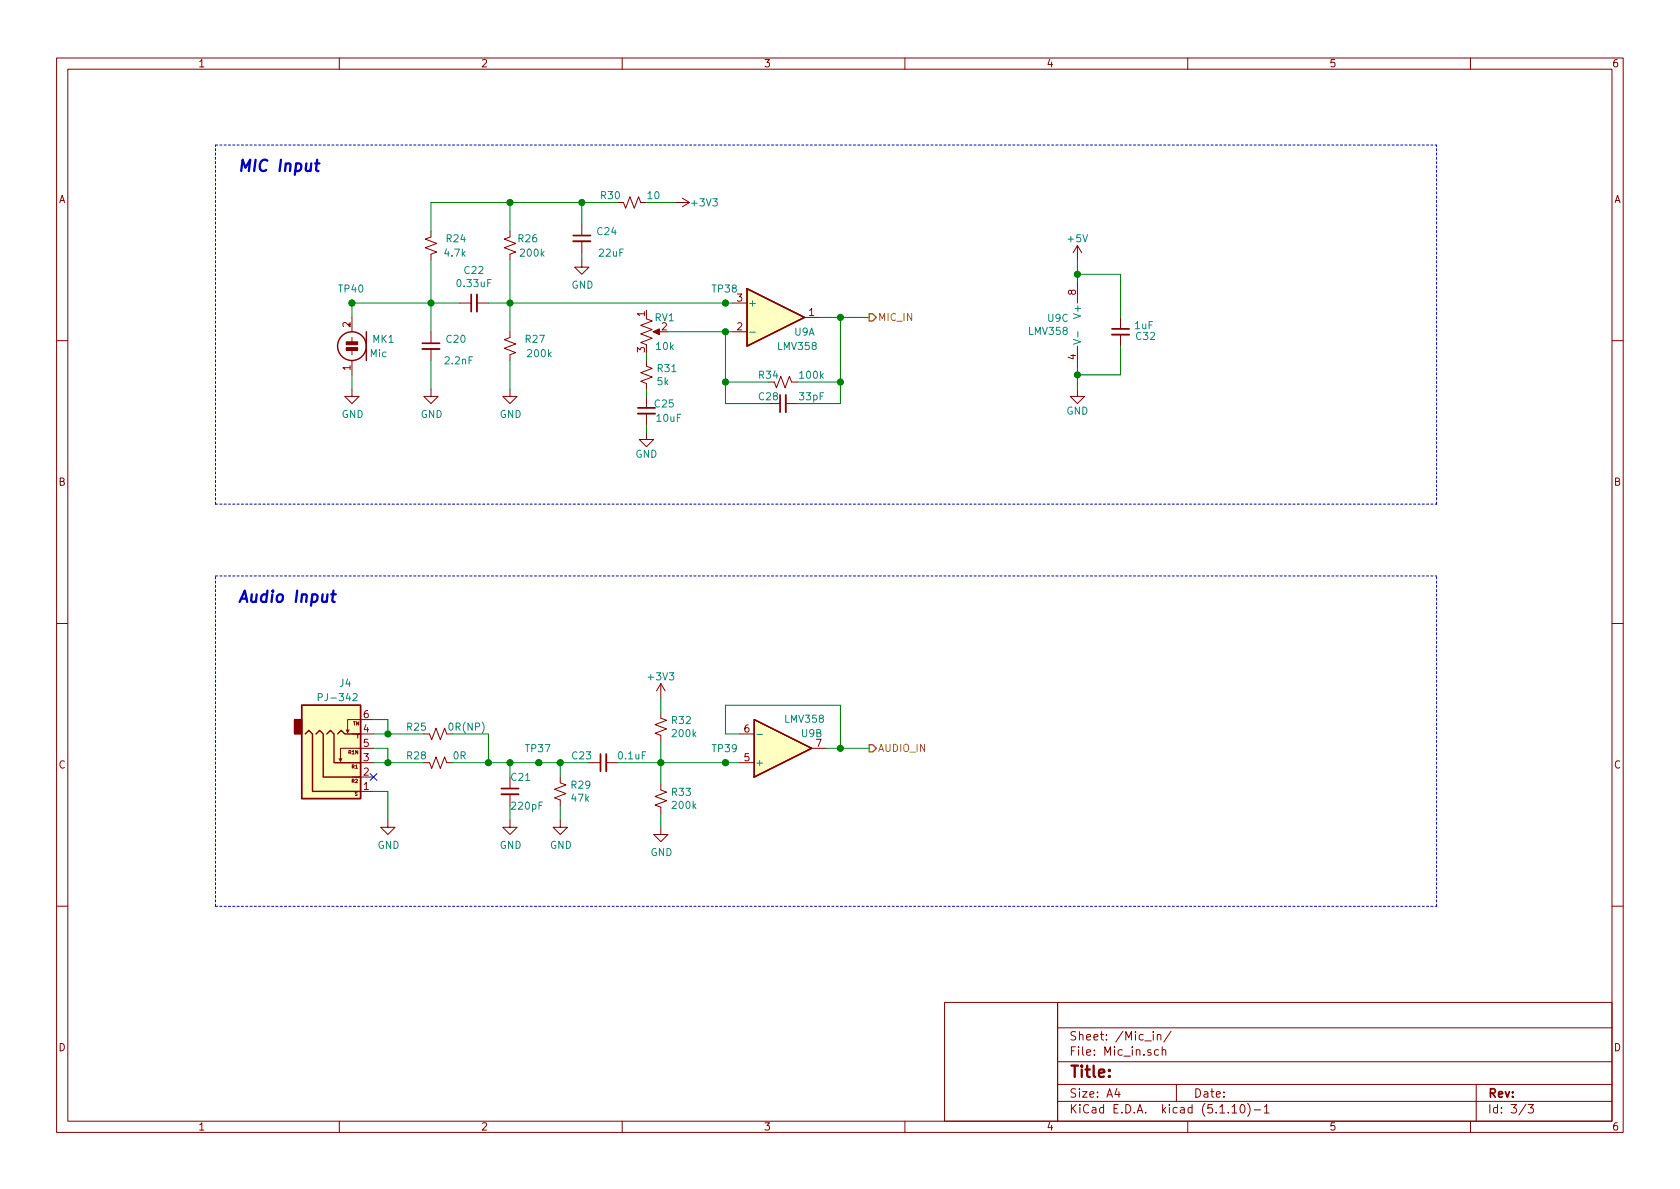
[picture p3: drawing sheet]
<svg xmlns="http://www.w3.org/2000/svg" width="297mm" height="210mm" viewBox="0 0 297 210" stroke-linecap="round" stroke-linejoin="round" font-family="sans-serif">
<g fill="none" stroke="#840000" stroke-width=".18">
<path d="M10 10.3h277v189.9h-277zM12 12.2h273v186.1h-273zM60 10.3v1.9M110 10.3v1.9M160 10.3v1.9M210 10.3v1.9M260 10.3v1.9M102.9 39.6v2.1M109.2 35.8h1l.4 1 .8-2 .7 2 .8-2 .4 1h1M119.4 35.8h2.5M120.6 35l1.3 .8M121.9 35.8l-1.3 .8"/>
<path d="M62.2 53.6h.1M62.2 56.1v2.6M62.2 59.7v.7M76.2 40.9v1l-1 .4 2 .7-2 .8 2 .8-1 .4v1M76.2 58.7v2M81.3 53.6h2M84.3 53.6h2.1M90.2 58.7v1l-1 .4 2 .7-2 .8 2 .8-1 .3v1M90.2 40.9v1l-1 .4 2 .7-2 .8 2 .8-1 .4v1M102.9 46v1.2h1.2l-1.2 1.3-1.3-1.3h1.3M102.9 42.7v2M114.3 56.4l1 .4-2 .7 2 .8-2 .7 2 .8-2 .8 1 .4"/>
<path d="M115.8 58.7h1M128.3 53.6h.1M129.5 58.7h2.6M129.5 53.6h2.6M142.2 56.1h2.6M190.5 43.4v2.6M190.5 49.8v3.8M190.5 43.4l-.8 1.3M190.5 43.4l.8 1.3M198.1 56.1v2.1M198.1 59.2v2M10 60.2h2"/>
<path d="M62.2 68.8v1.3h1.3l-1.3 1.3-1.2-1.3h1.2M62.2 62v.7M62.2 63.7v2.6M76.2 68.8v1.3h1.3l-1.3 1.3-1.3-1.3h1.3M76.2 61.7v2M90.2 68.8v1.3h1.2l-1.2 1.3-1.3-1.3h1.3M114.3 63.7v1.1l1 .3-2 .8 2 .8-2 .7 1 .4v1M114.3 76.4v1.3h1.3l-1.3 1.3-1.3-1.3h1.3M114.3 70.1v2M114.3 73.1v2.1M136.9 67.6l.4 1 .7-2.1 .8 2.1 .8-2.1 .4 1.1h1M138.9 71.4h2.1"/>
<path d="M190.5 68.8v1.3h-1.3l1.3 1.3 1.3-1.3h-1.3M190.5 61.2v3.8M285 60.2h2M10 110.3h2M285 110.3h2M60.5 134.1l-.3 .5M61.7 129l-.2 .5M62.2 134.9h3.8M62.2 129.8h3.8M62.2 137.4h3.8M62.2 139.9h3.8M66 127.2h-4.5v2.3l-.3-.5"/>
<path d="M66 132.3h-5.8v2.3l-.3-.5M74.9 134.9h1l.4 1 .8-2 .8 2 .7-2 .4 1h1M74.9 129.8h1l.4 1 .8-2 .8 2 .7-2 .4 1h1M90.2 137.4v2M95.2 134.9h.1M99.1 137.4v1l1 .4-2.1 .8 2.1 .7-2.1 .8 1.1 .4v1M104.1 134.9h2.1M107.2 134.9h2M116.8 126v1l1.1 .4-2.1 .7 2.1 .8-2.1 .8 1 .3v1.1M116.8 138.7v1l1.1 .4-2.1 .7 2.1 .8-2.1 .8 1 .3v1.1M116.8 120.9v2.5M116.8 120.9l-.7 1.3"/>
<path d="M116.8 120.9l.8 1.3M128.3 134.9h.1M130.8 134.9h2.5M130.8 129.8h2.5M143.5 132.3h2.5M68.6 145v1.3h1.2l-1.2 1.3-1.3-1.3h1.3M90.2 145v1.3h1.2l-1.2 1.3-1.3-1.3h1.3M90.2 140.5v2M99.1 145v1.3h1.2l-1.2 1.3-1.3-1.3h1.3M116.8 146.3v1.3h1.3l-1.3 1.2-1.2-1.2h1.2M10 160.2h2M167 177.3h20v21h-20z"/>
<path d="M187 177.3h98v21h-98zM285 160.2h2M60 198.3v1.9M110 198.3v1.9M160 198.3v1.9M187 194.8h98M187 191.8h98M187 187.8h98M187 181.8h98M197.5 192.5l-.4 1h1M197.8 193v1M203.9 182.4v.2"/>
<path d="M203.9 182.9v1M204.6 183.1l.2-.2 .4 .1 .1 .9M204.6 182.9v1M204.8 185.7l-.4-.1-.3 .3 .1 .6 .2 .1 .4-.1M205.5 185.7l.2-.1 .3 .1 .1 .9M205.5 185.1v1.5M207.1 182.3l-1.3 2M208 191.8v3M210 198.3v1.9M217.8 195.8l.5-.5v1.5M217.8 196.8h.9M219.5 195.4l.1-.1a.8 .8 0 0 1 .5 .8 .8 .8 0 0 1-.5 .7 1 1 0 0 1-.1-1.4z"/>
<path d="M220.6 195.1a1.71 1.71 0 0 1 0 2.3M221.7 196.3h1.2M223.5 195.8l.5-.5v1.5M223.5 196.8h.9M260 198.3v1.9M261 191.8v6.5M269.8 195.2l-1.2 2M270.2 195.3h.9l-.5 .6 .4 .1v.7l-.2 .1-.6-.1"/>
<circle cx="62.2" cy="53.6" r=".51"/>
<circle cx="128.3" cy="53.6" r=".51"/>
<circle cx="95.3" cy="134.9" r=".51"/>
<circle cx="128.3" cy="134.9" r=".51"/>
</g>
<path d="M84.3 52.1v3M101.3 42.7h3.1M196.6 59.2h3M74.7 61.7h3M112.8 73.1h3M138.9 69.8v3.1M107.2 133.3v3.1M88.6 140.5h3.1" fill="none" stroke="#840000" stroke-width=".33"/>
<path d="M83.3 52.1v3M101.3 41.7h3.1M196.6 58.2h3M74.7 60.7h3M112.8 72.1h3M137.9 69.8v3.1M88.6 139.4h3.1M106.2 133.3v3.1" fill="none" stroke="#840000" stroke-width=".3"/>
<g fill="#ffffc2" stroke="#ffffc2" stroke-width=".18">
<path d="M132.1 51l10.1 5.1-10.1 5.1z"/>
<path d="M53.3 124.7h10.5v16.5h-10.5z"/>
<path d="M133.3 127.2l10.2 5.1-10.2 5.1z"/>
</g>
<g fill="none" stroke="#840000" stroke-width=".25">
<path d="M64.8 58.7v5M132.1 51l10.1 5.1-10.1 5.1zM53.3 124.7h10.5v16.5h-10.5zM54 129.8l.6-.6 .6 .6v10.1h8.6M55.9 129.8l.6-.6 .6 .6v7.6h6.7M57.8 129.8l.6-.6 .7 .6v5.1h4.7M59.7 129.8l.6-.6 .7 .6h2.8M133.3 127.2l10.2 5.1-10.2 5.1z"/>
<circle cx="62.2" cy="61.2" r="2.54"/>
</g>
<path d="M132.6 58.7h1M190.6 58.6v1M189.8 60l1.3 .4-1.3 .5M56.3 123.3h.6l.1-.2-.1-.3-.2-.1h-.4v1.2M62.4 122.8l.5-.1 .2 .3v.2l-.7 .7h.7M133.8 129.9h1" fill="none" stroke="#008484" stroke-width=".18"/>
<path d="M52.1 127.2h1.2v2.6h-1.2z" fill="#840000" stroke="#840000" stroke-width=".25"/>
<g fill="#840000" stroke="#840000" stroke-width=".18">
<path d="M115.4 58.7l1.2-.5v1z"/>
<path d="M61.2 61.5h2v.5h-2z"/>
<path d="M61.2 60.4h2v.6h-2z"/>
</g>
<path d="M38.1 25.6h215.9M38.1 89.1h215.9M38.1 89.1v-63.5M254 89.1v-63.5M38.1 101.8h215.9M38.1 160.3h215.9M38.1 160.3v-58.5M254 160.3v-58.5" fill="none" stroke="#0000c2" stroke-width=".18" stroke-dasharray=".4 .4"/>
<g fill="none" stroke="#008400" stroke-width=".18">
<path d="M90.2 35.8v5.1M102.9 35.8v3.8M109.2 35.8h-33v5.1M114.3 35.8h5.1M76.2 46v12.7M81.3 53.6h-19.1v2.5M86.4 53.6h43.1M90.2 46v12.7M102.9 44.7v1.3M118.1 58.7h11.4M128.3 58.7v12.7h7.6M144.8 56.1h8.9"/>
<path d="M148.6 56.1v15.3h-7.6M190.5 46v3.8M190.5 48.5h7.6v7.6M62.2 66.3v2.5M76.2 63.7v5.1M90.2 63.7v5.1M114.3 62.5v1.2M114.3 68.8v1.3M114.3 75.2v1.2M128.3 67.6h7.6M141 67.6h7.6M190.5 65v3.8"/>
<path d="M198.1 61.2v5.1h-7.6M66 132.3h2.6v2.6M66 134.9h8.9M66 129.8h8.9M66 127.2h2.6v2.6M66 139.9h2.6v5.1M80 134.9h24.1M80 129.8h6.4v5.1M90.2 134.9v2.5M99.1 134.9v2.5M109.2 134.9h21.6M116.8 123.4v2.6"/>
<path d="M116.8 131.1v7.6M130.8 129.8h-2.5v-5.1h20.3v7.6M146 132.3h7.7M90.2 142.5v2.5M99.1 142.5v2.5M116.8 143.8v2.5"/>
</g>
<path d="M153.7 55.5h.6l.6 .6-.6 .7h-.6zM153.7 131.7h.6l.6 .6-.6 .7h-.6z" fill="none" stroke="#848400" stroke-width=".25"/>
<path d="M55.7 28.9h.8M56.1 28.2l-.2 1.7 .1 .2 .3 .1M58.6 105.1h.8M59 104.4l-.2 1.7v.2l.4 .1" fill="none" stroke="#0000c2" stroke-width=".41"/>
<g fill="#008400" stroke="#008400" stroke-width=".25">
<circle cx="102.9" cy="35.8" r=".51"/>
<circle cx="62.2" cy="53.6" r=".51"/>
<circle cx="190.5" cy="66.3" r=".51"/>
<circle cx="68.6" cy="129.8" r=".51"/>
<circle cx="190.5" cy="48.5" r=".51"/>
<circle cx="148.6" cy="67.6" r=".51"/>
<circle cx="68.6" cy="134.9" r=".51"/>
<circle cx="128.3" cy="58.7" r=".51"/>
<circle cx="128.3" cy="53.6" r=".51"/>
<circle cx="116.8" cy="134.9" r=".51"/>
<circle cx="148.6" cy="56.1" r=".51"/>
<circle cx="128.3" cy="67.6" r=".51"/>
<circle cx="128.3" cy="134.9" r=".51"/>
<circle cx="76.2" cy="53.6" r=".51"/>
<circle cx="90.2" cy="53.6" r=".51"/>
<circle cx="95.3" cy="134.9" r=".51"/>
<circle cx="148.6" cy="132.3" r=".51"/>
<circle cx="90.2" cy="35.8" r=".51"/>
<circle cx="86.4" cy="134.9" r=".51"/>
<circle cx="90.2" cy="134.9" r=".51"/>
<circle cx="99.1" cy="134.9" r=".51"/>
</g>
<path d="M65.4 136.8l1.2 1.2M66.6 136.8l-1.2 1.2" fill="none" stroke="#000084" stroke-width=".18"/>
<g font-size="2.8" fill="#0000c2">
<text x="41.9" y="30.3">MIC Input</text>
<text x="41.9" y="106.5">Audio Input</text>
</g>
<text font-size="2.8" fill="#840000" x="189" y="190.5">Title:</text>
<g font-size="2.1" fill="#840000">
<text x="189" y="184">Sheet: /Mic_in/</text>
<text x="189" y="186.7">File: Mic_in.sch</text>
<text x="189" y="196.9">KiCad E.D.A. kicad (5.1.10)-1</text>
<text x="189" y="194.1">Size: A4</text>
<text x="211" y="194.1">Date:</text>
<text x="263" y="194.1">Rev:</text>
<text x="263" y="196.9">Id: 3/3</text>
</g>
<g font-size="1.8" fill="#840000">
<text x="35" y="11.9">1</text>
<text x="85" y="11.9">2</text>
<text x="135" y="11.9">3</text>
<text x="185" y="11.9">4</text>
<text x="235" y="11.9">5</text>
<text x="285" y="11.9">6</text>
<text x="10.4" y="35.9">A</text>
<text x="285.4" y="35.9">A</text>
<text x="130.3" y="53.3">3</text>
<text x="190.2" y="52.2" transform="rotate(-90 190.2 52.2)">8</text>
<text x="62" y="57.9" transform="rotate(-90 62 57.9)">2</text>
<text x="114" y="56" transform="rotate(-90 114 56)">1</text>
<text x="117" y="58.4">2</text>
<text x="130.3" y="58.4">2</text>
<text x="143" y="55.9">1</text>
<text x="62" y="65.5" transform="rotate(-90 62 65.5)">1</text>
<text x="114" y="62.3" transform="rotate(-90 114 62.3)">3</text>
<text x="190.2" y="63.6" transform="rotate(-90 190.2 63.6)">4</text>
<text x="10.4" y="85.9">B</text>
<text x="285.4" y="85.9">B</text>
<text x="64.3" y="129.5">4</text>
<text x="64.3" y="127">6</text>
<text x="131.6" y="129.5">6</text>
<text x="10.4" y="135.9">C</text>
<text x="64.3" y="137.2">2</text>
<text x="64.3" y="134.6">3</text>
<text x="64.3" y="132.1">5</text>
<text x="131.6" y="134.6">5</text>
<text x="144.3" y="132.1">7</text>
<text x="285.4" y="135.9">C</text>
<text x="64.3" y="139.7">1</text>
<text x="10.4" y="185.9">D</text>
<text x="285.4" y="185.9">D</text>
<text x="35" y="199.9">1</text>
<text x="85" y="199.9">2</text>
<text x="135" y="199.9">3</text>
<text x="185" y="199.9">4</text>
<text x="235" y="199.9">5</text>
<text x="285" y="199.9">6</text>
</g>
<g font-size="1.8" fill="#008484">
<text x="106.3" y="35.2">R30</text>
<text x="114.6" y="35.2">10</text>
<text x="105.7" y="41.6">C24</text>
<text x="122.5" y="36.5">+3V3</text>
<text x="78.7" y="45.4">4.7k</text>
<text x="79" y="42.8">R24</text>
<text x="91.7" y="42.8">R26</text>
<text x="92.2" y="45.4">200k</text>
<text x="106" y="45.4">22uF</text>
<text x="188.9" y="42.8">+5V</text>
<text x="60" y="51.7">TP40</text>
<text x="81" y="50.8">0.33uF</text>
<text x="82.2" y="48.5">C22</text>
<text x="101" y="51">GND</text>
<text x="126" y="51.7">TP38</text>
<text x="115.8" y="56.8">RV1</text>
<text x="132.2" y="54.2">+</text>
<text x="140.5" y="59.4">U9A</text>
<text x="182" y="59.2">LMV358</text>
<text x="185.3" y="56.9">U9C</text>
<text x="191.1" y="55.9" transform="rotate(-90 191.1 55.9)">V+</text>
<text x="200.7" y="58.2">1uF</text>
<text x="65.5" y="63.2">Mic</text>
<text x="65.9" y="60.6">MK1</text>
<text x="78.8" y="64.4">2.2nF</text>
<text x="79" y="60.6">C20</text>
<text x="93" y="60.6">R27</text>
<text x="93.4" y="63.2">200k</text>
<text x="116.1" y="61.9">10k</text>
<text x="116.3" y="65.8">R31</text>
<text x="137.6" y="61.9">LMV358</text>
<text x="200.9" y="60.1">C32</text>
<text x="116.3" y="68.1">5k</text>
<text x="134.2" y="67">R34</text>
<text x="134.2" y="70.8">C28</text>
<text x="141.4" y="70.8">33pF</text>
<text x="141.5" y="67">100k</text>
<text x="60.4" y="73.9">GND</text>
<text x="74.4" y="73.9">GND</text>
<text x="88.3" y="73.9">GND</text>
<text x="115.8" y="72.1">C25</text>
<text x="116.2" y="74.6">10uF</text>
<text x="188.5" y="73.3">GND</text>
<text x="112.3" y="80.9">GND</text>
<text x="56.8" y="124">PJ-342</text>
<text x="60.1" y="121.5">J4</text>
<text x="114.8" y="120.3">+3V3</text>
<text x="72" y="129.2">R25</text>
<text x="79.6" y="129.2">0R(NP)</text>
<text x="118.8" y="128">R32</text>
<text x="119" y="130.3">200k</text>
<text x="138.9" y="127.8">LMV358</text>
<text x="141.8" y="130.3">U9B</text>
<text x="72" y="134.3">R28</text>
<text x="80.2" y="134.3">0R</text>
<text x="93" y="133">TP37</text>
<text x="101.2" y="134.3">C23</text>
<text x="109.4" y="134.3">0.1uF</text>
<text x="126" y="133">TP39</text>
<text x="133.5" y="135.5">+</text>
<text x="90.4" y="138.1">C21</text>
<text x="90.6" y="143.2">220pF</text>
<text x="101.1" y="139.5">R29</text>
<text x="101.1" y="141.8">47k</text>
<text x="118.8" y="140.7">R33</text>
<text x="119" y="143">200k</text>
<text x="66.8" y="150.1">GND</text>
<text x="88.3" y="150.1">GND</text>
<text x="97.2" y="150.1">GND</text>
<text x="115" y="151.4">GND</text>
</g>
<g font-size="1.8" fill="#848400">
<text x="155.2" y="56.8">MIC_IN</text>
<text x="155.2" y="133">AUDIO_IN</text>
</g>
<g font-size=".8" fill="#840000">
<text x="62.4" y="128.3">TN</text>
<text x="63" y="130.6">T</text>
<text x="61.6" y="133.4">R1N</text>
<text x="62.2" y="135.9">R1</text>
<text x="62.2" y="138.4">R2</text>
<text x="62.7" y="140.7">S</text>
</g>
</svg>
